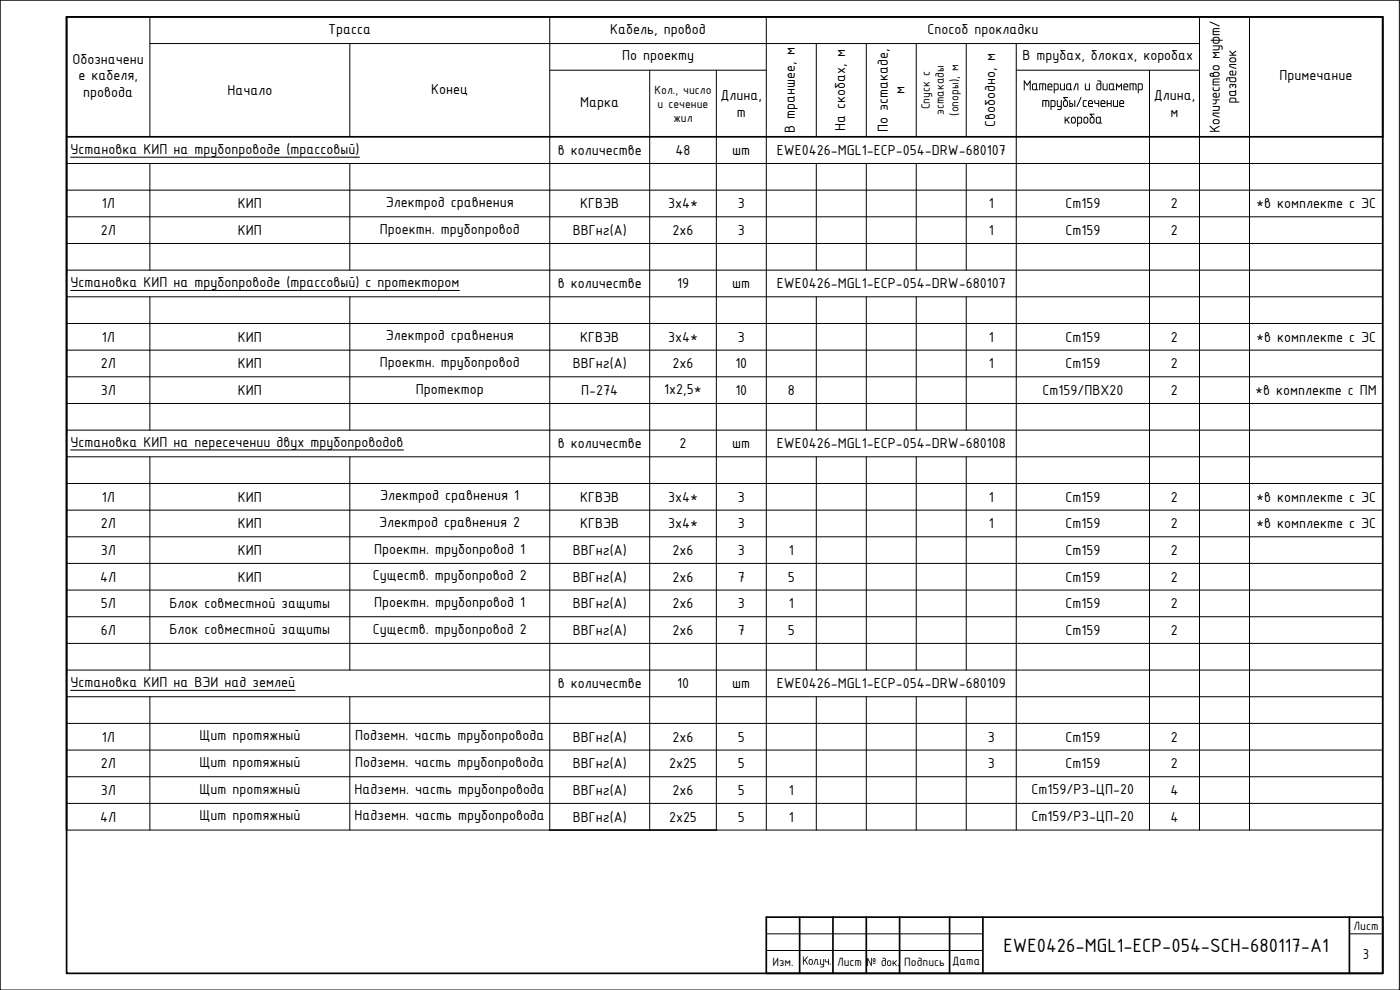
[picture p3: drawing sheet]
<svg xmlns="http://www.w3.org/2000/svg" width="420mm" height="297mm" viewBox="0 0 420 297" stroke-linecap="round" stroke-linejoin="round" font-family="sans-serif">
<!-- layer: 0 -->
<g fill="none" stroke="#000" stroke-width=".3">
<path d="M0 .1h420v296.9h-420zM0 .1v296.9M45 13.1h315M45 5.1v35.9M105 13.1v27.9M165 5.1v244h-145M230 5.1v244M245 13.1v27.9M260 13.1v27.9M275 13.1v27.9M290 13.1v27.9M305 13.1v236"/>
<path d="M360 5.1v244M375 5.1v244M165 21.1h65M195 21.1v228M215 21.1v228h200v-208.1M305 21.1h55M345 21.1v228M20 49.1h395M20 57.1h395M21.2 47.2h86.7M45 49.1v32M105 49.1v32"/>
<path d="M245 49.1v32M260 49.1v32M275 49.1v32M290 49.1v32M20 65.1h395M20 73.1h395M20 81.1h395M20 89.1h395M20 97.1h395M21.2 87.2h116.7M45 89.1v40M105 89.1v40"/>
<path d="M245 89.1v40M260 89.1v40M275 89.1v40M290 89.1v40M20 105.1h395M20 113.1h395M20 121.1h395M20 137.1h395M20 129.1h395M21.2 135h99.9M45 137.1v63.9M105 137.1v63.9"/>
<path d="M245 137.1v63.9M260 137.1v63.9M275 137.1v63.9M290 137.1v63.9M20 153.1h395M20 145.1h395M20 161.1h395M20 169h395M20 177h395M20 185h395M20 193h395M20 209h395"/>
<path d="M20 201h395M20 217.1h395M21.2 207.1h67.3M45 209v40.1M105 209v40.1M245 209v40.1M260 209v40.1M275 209v40.1M290 209v40.1M20 225.1h395M20 233.1h395M20 241.1h395"/>
<path d="M230 280.2h65M230 285.2h65M405 280.2h10"/>
</g>
<path d="M20 5.1h395v286.9h-395zM20 5.1h395v35.9h-395M20 5.1v244M165 249.1h50M230 275.2h185v16.8h-185zM240 275.2v16.8M250 275.2v16.8M260 275.2v16.8M270 275.2v16.8M285 275.2v16.8M295 275.2v16.8M405 275.2v16.8" fill="none" stroke="#000" stroke-width=".51"/>
<g fill="#000">
<path d="M364.1 8.6l.4-.2 1.5 .1-.1 .2-1.6 .2-.1 .4h1.7l.1 .2-1.8 .1v.6h1.7l.1 .3h-2zM369 15.3l.2-.1 .6 .7 1.2-.7v.3l-.9 .6 .2 .3h.7v.3h-2v-.3h.9zM339 25.1h1.9l.2 .5v1.5l-.3-.1-.1-1.6-.5-.1v1.7l-.2 .1-.1-1.8h-.6v1.7l-.3 .1z"/>
<path d="M364.2 12.2l.1 .4 .3 .2h.8l.3-.4v-.2zM363.3 12l.6-.1 .1-.5 .4-.3 1-.1 .5 .4 .1 .5h.8l.1 .2-.9 .1-.1 .6-.4 .3h-.9l-.6-.3-.1-.6h-.5zM364.4 11.4l-.2 .5h1.5l-.3-.5z"/>
<path d="M336.3 30.5l-.1 .4h.9l-.3-.5zM336.1 30.3l.5-.3 .6 .3 .2 .9h-1.2v.4l.2 .2h.9v.3h-.9l-.4-.2-.1-1.2z"/>
<path d="M341.5 25.1l1-.1 .5 .5-.1 1.3-.3 .3h-.8l-.1 .9-.2-.1zM341.8 25.3v1.5h.7l.2-.2-.1-1.1z"/>
</g>
<text font-size="6.2" x="301.2" y="285.6">EWE0426-MGL1-ECP-054-SCH-680117-A1</text>
<g font-size="4.7">
<text x="98.5" y="10.1">Трасса</text>
<text x="183.2" y="10.1">Кабель, провод</text>
<text x="278.3" y="10.1">Способ прокладки</text>
<text x="366" y="8.3" transform="rotate(-90 366 8.3)">/</text>
<text x="21.8" y="19.1">Обозначени</text>
<text x="186.7" y="18.1">По проекту</text>
<text x="306.8" y="18.1">В трубах, блоках, коробах</text>
<text x="23.6" y="24.1">е кабеля,</text>
<text x="25" y="29.1">провода</text>
<text x="68.2" y="28.6">Начало</text>
<text x="129.4" y="28.3">Конец</text>
<text x="271.5" y="28.3" transform="rotate(-90 271.5 28.3)">м</text>
<text x="306.9" y="27.1">Материал и диаметр</text>
<text x="384" y="24.1">Примечание</text>
<text x="174.1" y="32.1">Марка</text>
<text x="216.3" y="30.1">Длина,</text>
<text x="221.1" y="35.1">m</text>
<text x="312.5" y="32.1">трубы /сечение</text>
<text x="346.3" y="30.1">Длина,</text>
<text x="351.3" y="35.1">м</text>
<text x="371" y="31.1" transform="rotate(-90 371 31.1)">разделок</text>
<text x="238.5" y="39.9" transform="rotate(-90 238.5 39.9)">В траншее, м</text>
<text x="253.7" y="39.3" transform="rotate(-90 253.7 39.3)">На скобах, м</text>
<text x="266.5" y="39.6" transform="rotate(-90 266.5 39.6)">По эстакаде,</text>
<text x="298.7" y="38.1" transform="rotate(-90 298.7 38.1)">Свободно, м</text>
<text x="319.2" y="37.1">короба</text>
<text x="366" y="39.8" transform="rotate(-90 366 39.8)">Количество муфт</text>
<text x="21.2" y="46.3">Установка КИП на трубопроводе (трассовый)</text>
<text x="167.4" y="46.6">в количестве</text>
<text x="202.7" y="46.6">48</text>
<text x="219.8" y="46.6">шт</text>
<text x="233.1" y="46.6">EWE0426-MGL1-ECP-054-DRW-680107</text>
<text x="30.5" y="62.6">1Л</text>
<text x="71.4" y="62.6">КИП</text>
<text x="115.8" y="62.1">Электрод сравнения</text>
<text x="174.1" y="62.6">КГВЭВ</text>
<text x="200.5" y="62.6">3х4*</text>
<text x="221.4" y="62.6">3</text>
<text x="296.7" y="62.6">1</text>
<text x="319.7" y="62.6">Ст159</text>
<text x="351.4" y="62.6">2</text>
<text x="377" y="62.6">*в комплекте с ЭС</text>
<text x="30.2" y="70.6">2Л</text>
<text x="71.4" y="70.6">КИП</text>
<text x="114" y="70.1">Проектн. трубопровод</text>
<text x="171.9" y="70.6">ВВГнг(А)</text>
<text x="201.8" y="70.6">2х6</text>
<text x="221.4" y="70.6">3</text>
<text x="296.7" y="70.6">1</text>
<text x="319.7" y="70.6">Ст159</text>
<text x="351.4" y="70.6">2</text>
<text x="21.2" y="86.3">Установка КИП на трубопроводе (трассовый) с протектором</text>
<text x="167.4" y="86.6">в количестве</text>
<text x="203.2" y="86.6">19</text>
<text x="219.8" y="86.6">шт</text>
<text x="233.1" y="86.6">EWE0426-MGL1-ECP-054-DRW-680107</text>
<text x="30.5" y="102.6">1Л</text>
<text x="71.4" y="102.6">КИП</text>
<text x="115.8" y="102.1">Электрод сравнения</text>
<text x="174.1" y="102.6">КГВЭВ</text>
<text x="200.5" y="102.6">3х4*</text>
<text x="221.4" y="102.6">3</text>
<text x="296.7" y="102.6">1</text>
<text x="319.7" y="102.6">Ст159</text>
<text x="351.4" y="102.6">2</text>
<text x="377" y="102.6">*в комплекте с ЭС</text>
<text x="30.2" y="110.6">2Л</text>
<text x="71.4" y="110.6">КИП</text>
<text x="114" y="110.1">Проектн. трубопровод</text>
<text x="171.9" y="110.6">ВВГнг(А)</text>
<text x="201.8" y="110.6">2х6</text>
<text x="220.7" y="110.6">10</text>
<text x="296.7" y="110.6">1</text>
<text x="319.7" y="110.6">Ст159</text>
<text x="351.4" y="110.6">2</text>
<text x="30.2" y="118.6">3Л</text>
<text x="71.4" y="118.6">КИП</text>
<text x="124.8" y="118.1">Протектор</text>
<text x="174.4" y="118.6">П-274</text>
<text x="199.4" y="118.3">1х2,5*</text>
<text x="220.7" y="118.6">10</text>
<text x="236.4" y="118.6">8</text>
<text x="312.8" y="118.6">Ст159/ПВХ20</text>
<text x="351.4" y="118.6">2</text>
<text x="376.7" y="118.6">*в комплекте с ПМ</text>
<text x="21.2" y="134.1">Установка КИП на пересечении двух трубопроводов</text>
<text x="167.4" y="134.6">в количестве</text>
<text x="203.9" y="134.6">2</text>
<text x="219.8" y="134.6">шт</text>
<text x="233.1" y="134.6">EWE0426-MGL1-ECP-054-DRW-680108</text>
<text x="30.5" y="150.5">1Л</text>
<text x="71.4" y="150.5">КИП</text>
<text x="114.1" y="150.1">Электрод сравнения 1</text>
<text x="174.1" y="150.5">КГВЭВ</text>
<text x="200.5" y="150.5">3х4*</text>
<text x="221.4" y="150.5">3</text>
<text x="296.7" y="150.5">1</text>
<text x="319.7" y="150.5">Ст159</text>
<text x="351.4" y="150.5">2</text>
<text x="377" y="150.5">*в комплекте с ЭС</text>
<text x="30.2" y="158.5">2Л</text>
<text x="71.4" y="158.5">КИП</text>
<text x="113.8" y="158.1">Электрод сравнения 2</text>
<text x="174.1" y="158.5">КГВЭВ</text>
<text x="200.5" y="158.5">3х4*</text>
<text x="221.4" y="158.5">3</text>
<text x="296.7" y="158.5">1</text>
<text x="319.7" y="158.5">Ст159</text>
<text x="351.4" y="158.5">2</text>
<text x="377" y="158.5">*в комплекте с ЭС</text>
<text x="30.2" y="166.5">3Л</text>
<text x="71.4" y="166.5">КИП</text>
<text x="112.3" y="166.1">Проектн. трубопровод 1</text>
<text x="171.9" y="166.5">ВВГнг(А)</text>
<text x="201.8" y="166.5">2х6</text>
<text x="221.4" y="166.5">3</text>
<text x="236.7" y="166.5">1</text>
<text x="319.7" y="166.5">Ст159</text>
<text x="351.4" y="166.5">2</text>
<text x="30.1" y="174.5">4Л</text>
<text x="71.4" y="174.5">КИП</text>
<text x="111.9" y="174.1">Существ. трубопровод 2</text>
<text x="171.9" y="174.5">ВВГнг(А)</text>
<text x="201.8" y="174.5">2х6</text>
<text x="221.4" y="174.5">7</text>
<text x="236.4" y="174.5">5</text>
<text x="319.7" y="174.5">Ст159</text>
<text x="351.4" y="174.5">2</text>
<text x="30.2" y="182.5">5Л</text>
<text x="50.9" y="182.3">Блок совместной защиты</text>
<text x="112.3" y="182.1">Проектн. трубопровод 1</text>
<text x="171.9" y="182.5">ВВГнг(А)</text>
<text x="201.8" y="182.5">2х6</text>
<text x="221.4" y="182.5">3</text>
<text x="236.7" y="182.5">1</text>
<text x="319.7" y="182.5">Ст159</text>
<text x="351.4" y="182.5">2</text>
<text x="30.2" y="190.5">6Л</text>
<text x="50.9" y="190.3">Блок совместной защиты</text>
<text x="111.9" y="190.1">Существ. трубопровод 2</text>
<text x="171.9" y="190.5">ВВГнг(А)</text>
<text x="201.8" y="190.5">2х6</text>
<text x="221.4" y="190.5">7</text>
<text x="236.4" y="190.5">5</text>
<text x="319.7" y="190.5">Ст159</text>
<text x="351.4" y="190.5">2</text>
<text x="21.2" y="206.3">Установка КИП на ВЭИ над землей</text>
<text x="167.4" y="206.6">в количестве</text>
<text x="203.2" y="206.6">10</text>
<text x="219.8" y="206.6">шт</text>
<text x="233.1" y="206.6">EWE0426-MGL1-ECP-054-DRW-680109</text>
<text x="30.5" y="222.6">1Л</text>
<text x="59.8" y="222.1">Щит протяжный</text>
<text x="106.6" y="222.1">Подземн. часть трубопровода</text>
<text x="171.9" y="222.6">ВВГнг(А)</text>
<text x="201.8" y="222.6">2х6</text>
<text x="221.4" y="222.6">5</text>
<text x="296.4" y="222.6">3</text>
<text x="319.7" y="222.6">Ст159</text>
<text x="351.4" y="222.6">2</text>
<text x="30.2" y="230.6">2Л</text>
<text x="59.8" y="230.1">Щит протяжный</text>
<text x="106.6" y="230.1">Подземн. часть трубопровода</text>
<text x="171.9" y="230.6">ВВГнг(А)</text>
<text x="200.8" y="230.6">2х25</text>
<text x="221.4" y="230.6">5</text>
<text x="296.4" y="230.6">3</text>
<text x="319.7" y="230.6">Ст159</text>
<text x="351.4" y="230.6">2</text>
<text x="30.2" y="238.6">3Л</text>
<text x="59.8" y="238.1">Щит протяжный</text>
<text x="106.4" y="238.1">Надземн. часть трубопровода</text>
<text x="171.9" y="238.6">ВВГнг(А)</text>
<text x="201.8" y="238.6">2х6</text>
<text x="221.4" y="238.6">5</text>
<text x="236.7" y="238.6">1</text>
<text x="309.6" y="238.3">Ст159/РЗ-ЦП-20</text>
<text x="351.3" y="238.6">4</text>
<text x="30.1" y="246.6">4Л</text>
<text x="59.8" y="246.1">Щит протяжный</text>
<text x="106.4" y="246.1">Надземн. часть трубопровода</text>
<text x="171.9" y="246.6">ВВГнг(А)</text>
<text x="200.8" y="246.6">2х25</text>
<text x="221.4" y="246.6">5</text>
<text x="236.7" y="246.6">1</text>
<text x="309.6" y="246.3">Ст159/РЗ-ЦП-20</text>
<text x="351.3" y="246.6">4</text>
<text x="409" y="287.6">3</text>
</g>
<g font-size="3.9">
<text x="196.4" y="28.1">Кол., число</text>
<text x="197.4" y="32.3">и сечение</text>
<text x="279.1" y="32.8" transform="rotate(-90 279.1 32.8)">Спуск с</text>
<text x="283.2" y="34.6" transform="rotate(-90 283.2 34.6)">эстакады</text>
<text x="287.7" y="34.7" transform="rotate(-90 287.7 34.7)">(опоры), м</text>
<text x="202.1" y="36.5">жил</text>
<text x="406.2" y="278.9">Лист</text>
<text x="231.8" y="289.9">Изм.</text>
<text x="240.7" y="289.5">Кол.уч.</text>
<text x="251.2" y="289.9">Лист</text>
<text x="260" y="289.9">№ док .</text>
<text x="271.4" y="289.9">Подпись</text>
<text x="285.7" y="289.7">Дата</text>
</g>
</svg>
